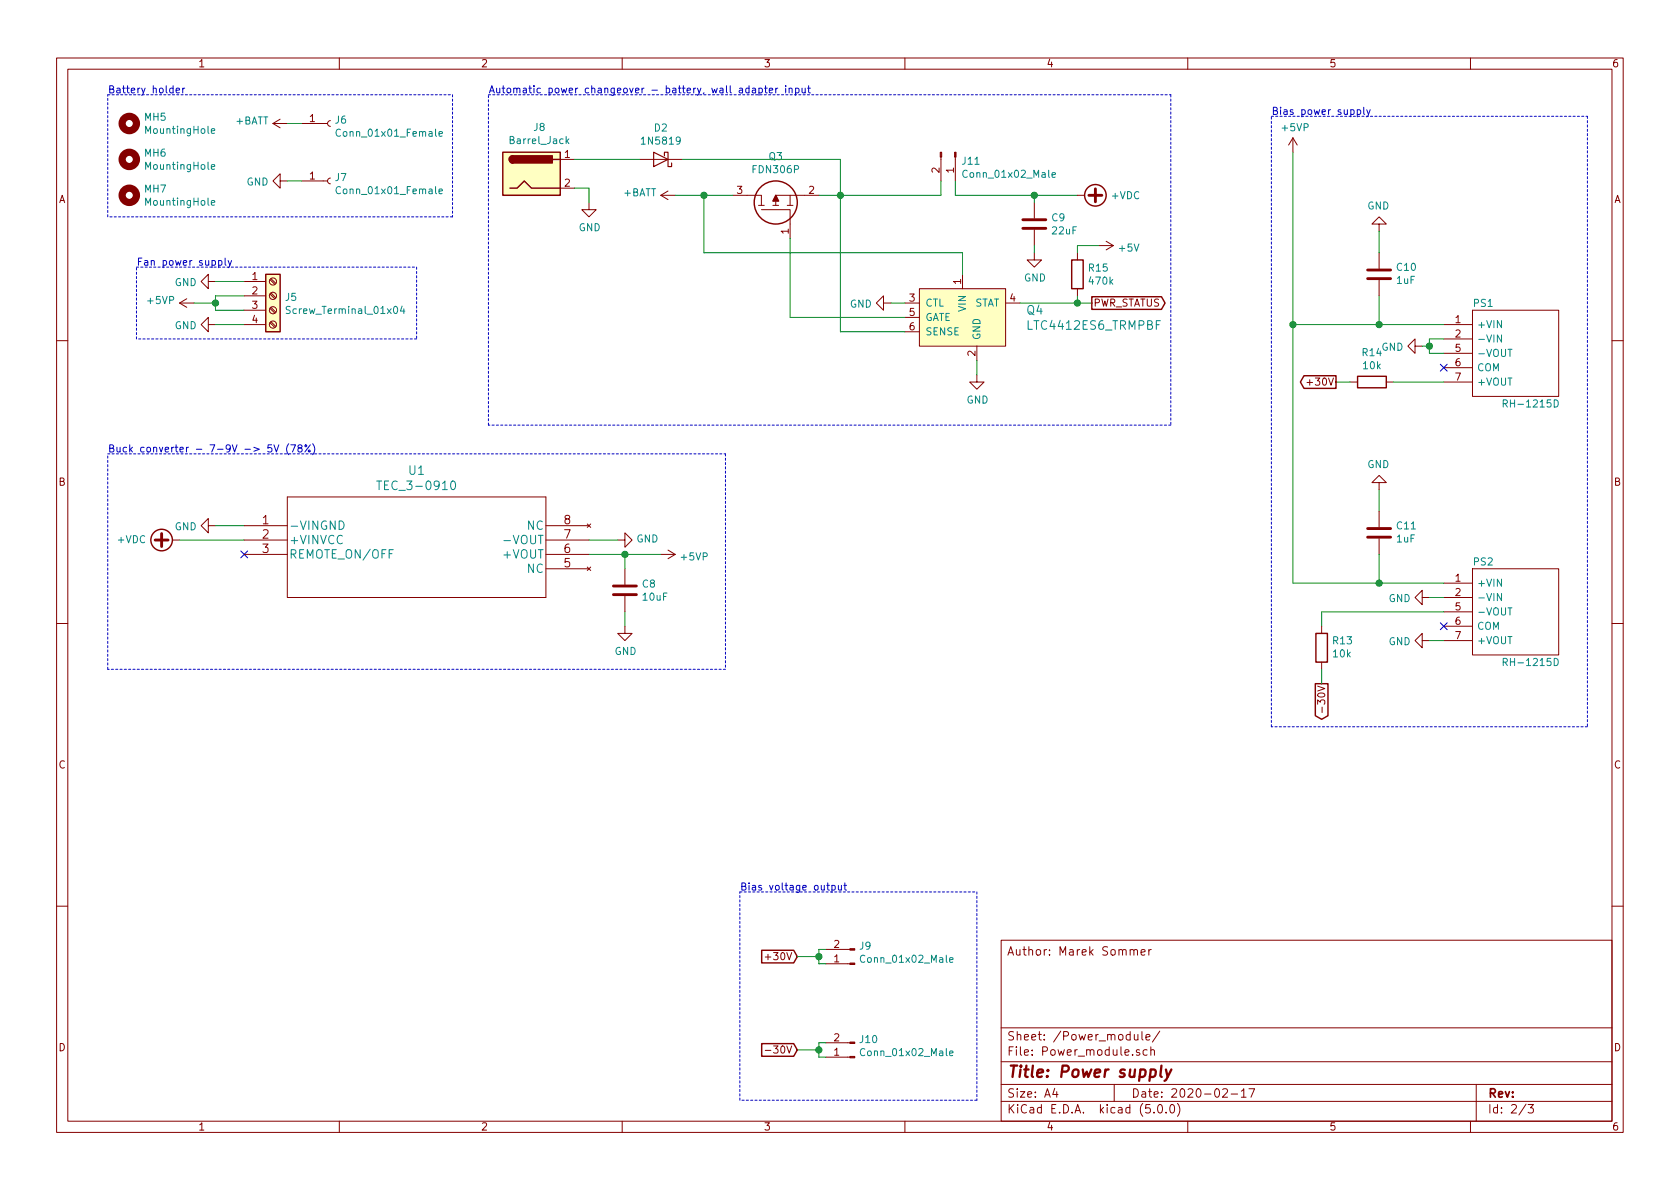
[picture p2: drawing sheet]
EESchema Schematic File Version 4
LIBS:Gerdien_tube-cache
EELAYER 26 0
EELAYER END
$Descr A4 11693 8268
encoding utf-8
Sheet 2 3
Title "Power supply"
Date "2020-02-17"
Rev ""
Comp ""
Comment1 ""
Comment2 ""
Comment3 ""
Comment4 "Author: Marek Sommer"
$EndDescr
$Comp
L SamacSys_Parts:RP-1212D PS1
U 1 1
P 10050 2250
F 0 "PS1" H 10250 2400 50  0000 L CNN
F 1 "RH-1215D" H 10450 1700 50  0000 L CNN
F 2 "SamacSys_Parts:RP1212D" H 10900 2350 50  0001 L CNN
F 3 "https://componentsearchengine.com/Datasheets/1/RP-1212D.pdf" H 10900 2250 50  0001 L CNN
F 4 "Recom 1W Isolated DC-DC Converter, Vin 10.8  13.2 V dc, Vout +/-12V dc, I/O isolation 2600V ac" H 10900 2150 50  0001 L CNN "Description"
F 5 "10.7" H 10900 2050 50  0001 L CNN "Height"
F 6 "919-RP-1212D" H 10900 1950 50  0001 L CNN "Mouser Part Number"
F 7 "https://www.mouser.com/Search/Refine.aspx?Keyword=919-RP-1212D" H 10900 1850 50  0001 L CNN "Mouser Price/Stock"
F 8 "RECOM Power" H 10900 1750 50  0001 L CNN "Manufacturer_Name"
F 9 "RP-1212D" H 10900 1650 50  0001 L CNN "Manufacturer_Part_Number"
	1    10050 2250
	1    0    0    -1  
$EndComp
$Comp
L SamacSys_Parts:RP-1212D PS2
U 1 1
P 10050 4050
F 0 "PS2" H 10250 4200 50  0000 L CNN
F 1 "RH-1215D" H 10450 3500 50  0000 L CNN
F 2 "SamacSys_Parts:RP1212D" H 10900 4150 50  0001 L CNN
F 3 "https://componentsearchengine.com/Datasheets/1/RP-1212D.pdf" H 10900 4050 50  0001 L CNN
F 4 "Recom 1W Isolated DC-DC Converter, Vin 10.8  13.2 V dc, Vout +/-12V dc, I/O isolation 2600V ac" H 10900 3950 50  0001 L CNN "Description"
F 5 "10.7" H 10900 3850 50  0001 L CNN "Height"
F 6 "919-RP-1212D" H 10900 3750 50  0001 L CNN "Mouser Part Number"
F 7 "https://www.mouser.com/Search/Refine.aspx?Keyword=919-RP-1212D" H 10900 3650 50  0001 L CNN "Mouser Price/Stock"
F 8 "RECOM Power" H 10900 3550 50  0001 L CNN "Manufacturer_Name"
F 9 "RP-1212D" H 10900 3450 50  0001 L CNN "Manufacturer_Part_Number"
	1    10050 4050
	1    0    0    -1  
$EndComp
$Comp
L power:GND #PWR052
U 1 1
P 9900 2400
F 0 "#PWR052" H 9900 2150 50  0001 C CNN
F 1 "GND" V 9905 2272 50  0000 R CNN
F 2 "" H 9900 2400 50  0001 C CNN
F 3 "" H 9900 2400 50  0001 C CNN
	1    9900 2400
	0    1    1    0   
$EndComp
Wire Wire Line
	10050 2350 9950 2350
Wire Wire Line
	9950 2350 9950 2400
Wire Wire Line
	9950 2400 9900 2400
Wire Wire Line
	10050 2450 9950 2450
Wire Wire Line
	9950 2450 9950 2400
Connection ~ 9950 2400
Text GLabel 9300 2650 0    50   Output ~ 0
+30V
Text GLabel 9200 4750 3    50   Output ~ 0
-30V
$Comp
L power:GND #PWR053
U 1 1
P 9950 4150
F 0 "#PWR053" H 9950 3900 50  0001 C CNN
F 1 "GND" V 9955 4022 50  0000 R CNN
F 2 "" H 9950 4150 50  0001 C CNN
F 3 "" H 9950 4150 50  0001 C CNN
	1    9950 4150
	0    1    1    0   
$EndComp
$Comp
L power:GND #PWR054
U 1 1
P 9950 4450
F 0 "#PWR054" H 9950 4200 50  0001 C CNN
F 1 "GND" V 9955 4322 50  0000 R CNN
F 2 "" H 9950 4450 50  0001 C CNN
F 3 "" H 9950 4450 50  0001 C CNN
	1    9950 4450
	0    1    1    0   
$EndComp
Wire Wire Line
	9950 4150 10050 4150
Wire Wire Line
	9950 4450 10050 4450
Text Notes 8850 800  0    50   ~ 0
Bias power supply
Wire Wire Line
	10050 4050 9600 4050
Wire Wire Line
	10050 2250 9600 2250
$Comp
L Device:R R?
U 1 1
P 9550 2650
AR Path="/5E54E835" Ref="R?"  Part="1" 
AR Path="/5E54E6C3/5E54E835" Ref="R14"  Part="1" 
F 0 "R14" V 9343 2650 50  0000 C CNN
F 1 "10k" V 9434 2650 50  0000 C CNN
F 2 "Resistor_SMD:R_0805_2012Metric_Pad1.15x1.40mm_HandSolder" V 9480 2650 50  0001 C CNN
F 3 "~" H 9550 2650 50  0001 C CNN
	1    9550 2650
	0    1    1    0   
$EndComp
Wire Wire Line
	9300 2650 9400 2650
Wire Wire Line
	9700 2650 10050 2650
$Comp
L Device:R R?
U 1 1
P 9200 4500
AR Path="/5E54E83E" Ref="R?"  Part="1" 
AR Path="/5E54E6C3/5E54E83E" Ref="R13"  Part="1" 
F 0 "R13" H 9130 4454 50  0000 R CNN
F 1 "10k" H 9130 4545 50  0000 R CNN
F 2 "Resistor_SMD:R_0805_2012Metric_Pad1.15x1.40mm_HandSolder" V 9130 4500 50  0001 C CNN
F 3 "~" H 9200 4500 50  0001 C CNN
	1    9200 4500
	-1   0    0    1   
$EndComp
$Comp
L Device:C C11
U 1 1
P 9600 3700
F 0 "C11" H 9485 3654 50  0000 R CNN
F 1 "1uF" H 9485 3745 50  0000 R CNN
F 2 "Capacitor_SMD:C_0805_2012Metric_Pad1.15x1.40mm_HandSolder" H 9638 3550 50  0001 C CNN
F 3 "~" H 9600 3700 50  0001 C CNN
	1    9600 3700
	-1   0    0    1   
$EndComp
$Comp
L power:GND #PWR051
U 1 1
P 9600 3400
F 0 "#PWR051" H 9600 3150 50  0001 C CNN
F 1 "GND" H 9605 3227 50  0000 C CNN
F 2 "" H 9600 3400 50  0001 C CNN
F 3 "" H 9600 3400 50  0001 C CNN
	1    9600 3400
	-1   0    0    1   
$EndComp
Wire Wire Line
	9000 1050 9000 2250
Connection ~ 9000 2250
Wire Wire Line
	9000 2250 9000 4050
Wire Wire Line
	9600 4050 9600 3850
Connection ~ 9600 4050
Wire Wire Line
	9600 4050 9000 4050
Wire Wire Line
	9600 3400 9600 3550
$Comp
L Device:C C10
U 1 1
P 9600 1900
F 0 "C10" H 9485 1854 50  0000 R CNN
F 1 "1uF" H 9485 1945 50  0000 R CNN
F 2 "Capacitor_SMD:C_0805_2012Metric_Pad1.15x1.40mm_HandSolder" H 9638 1750 50  0001 C CNN
F 3 "~" H 9600 1900 50  0001 C CNN
	1    9600 1900
	-1   0    0    1   
$EndComp
$Comp
L power:GND #PWR050
U 1 1
P 9600 1600
F 0 "#PWR050" H 9600 1350 50  0001 C CNN
F 1 "GND" H 9605 1427 50  0000 C CNN
F 2 "" H 9600 1600 50  0001 C CNN
F 3 "" H 9600 1600 50  0001 C CNN
	1    9600 1600
	-1   0    0    1   
$EndComp
Wire Wire Line
	9600 2250 9600 2050
Wire Wire Line
	9600 1600 9600 1750
Connection ~ 9600 2250
Wire Wire Line
	9600 2250 9000 2250
Wire Wire Line
	10050 4250 9200 4250
Wire Notes Line
	8850 800  11050 800 
Wire Notes Line
	11050 800  11050 5050
Wire Notes Line
	11050 5050 8850 5050
Wire Notes Line
	8850 5050 8850 800 
NoConn ~ 10050 4350
NoConn ~ 10050 2550
Wire Wire Line
	9200 4250 9200 4350
Wire Wire Line
	9200 4650 9200 4750
Text GLabel 5550 6650 0    50   Input ~ 0
+30V
Text GLabel 5550 7300 0    50   Input ~ 0
-30V
Wire Wire Line
	5550 6650 5700 6650
Wire Notes Line
	5150 6200 6800 6200
Wire Notes Line
	6800 6200 6800 7650
Wire Notes Line
	6800 7650 5150 7650
Wire Notes Line
	5150 7650 5150 6200
Text Notes 5150 6200 0    50   ~ 0
Bias voltage output
$Comp
L Connector:Conn_01x02_Male J9
U 1 1
P 5950 6700
F 0 "J9" H 5923 6580 50  0000 R CNN
F 1 "Conn_01x02_Male" H 5923 6671 50  0000 R CNN
F 2 "Connector_PinHeader_2.54mm:PinHeader_1x02_P2.54mm_Horizontal" H 5950 6700 50  0001 C CNN
F 3 "~" H 5950 6700 50  0001 C CNN
	1    5950 6700
	-1   0    0    1   
$EndComp
Wire Wire Line
	5700 6650 5700 6600
Wire Wire Line
	5700 6600 5750 6600
Wire Wire Line
	5700 6650 5700 6700
Wire Wire Line
	5700 6700 5750 6700
Connection ~ 5700 6650
Wire Wire Line
	5550 7300 5700 7300
$Comp
L Connector:Conn_01x02_Male J10
U 1 1
P 5950 7350
F 0 "J10" H 5923 7230 50  0000 R CNN
F 1 "Conn_01x02_Male" H 5923 7321 50  0000 R CNN
F 2 "Connector_PinHeader_2.54mm:PinHeader_1x02_P2.54mm_Horizontal" H 5950 7350 50  0001 C CNN
F 3 "~" H 5950 7350 50  0001 C CNN
	1    5950 7350
	-1   0    0    1   
$EndComp
Wire Wire Line
	5700 7300 5700 7250
Wire Wire Line
	5700 7250 5750 7250
Wire Wire Line
	5700 7300 5700 7350
Wire Wire Line
	5700 7350 5750 7350
Connection ~ 5700 7300
$Comp
L Connector:Barrel_Jack J8
U 1 1
P 3700 1200
F 0 "J8" H 3755 1525 50  0000 C CNN
F 1 "Barrel_Jack" H 3755 1434 50  0000 C CNN
F 2 "Connector_BarrelJack:BarrelJack_Horizontal" H 3750 1160 50  0001 C CNN
F 3 "~" H 3750 1160 50  0001 C CNN
	1    3700 1200
	1    0    0    -1  
$EndComp
$Comp
L power:+5VP #PWR049
U 1 1
P 9000 1050
F 0 "#PWR049" H 9000 900 50  0001 C CNN
F 1 "+5VP" H 9015 1223 50  0000 C CNN
F 2 "" H 9000 1050 50  0001 C CNN
F 3 "" H 9000 1050 50  0001 C CNN
	1    9000 1050
	1    0    0    -1  
$EndComp
$Comp
L Connector:Screw_Terminal_01x04 J?
U 1 1
P 1900 2050
AR Path="/5F55196E" Ref="J?"  Part="1" 
AR Path="/5E54E6C3/5F55196E" Ref="J5"  Part="1" 
F 0 "J5" H 1980 2042 50  0000 L CNN
F 1 "Screw_Terminal_01x04" H 1980 1951 50  0000 L CNN
F 2 "TerminalBlock_RND:TerminalBlock_RND_205-00278_1x04_P5.00mm_Vertical" H 1900 2050 50  0001 C CNN
F 3 "~" H 1900 2050 50  0001 C CNN
	1    1900 2050
	1    0    0    -1  
$EndComp
$Comp
L Mechanical:MountingHole MH5
U 1 1
P 900 850
F 0 "MH5" H 1000 896 50  0000 L CNN
F 1 "MountingHole" H 1000 805 50  0000 L CNN
F 2 "MountingHole:MountingHole_2.5mm" H 900 850 50  0001 C CNN
F 3 "~" H 900 850 50  0001 C CNN
	1    900  850 
	1    0    0    -1  
$EndComp
$Comp
L Mechanical:MountingHole MH6
U 1 1
P 900 1100
F 0 "MH6" H 1000 1146 50  0000 L CNN
F 1 "MountingHole" H 1000 1055 50  0000 L CNN
F 2 "MountingHole:MountingHole_2.5mm" H 900 1100 50  0001 C CNN
F 3 "~" H 900 1100 50  0001 C CNN
	1    900  1100
	1    0    0    -1  
$EndComp
$Comp
L Mechanical:MountingHole MH7
U 1 1
P 900 1350
F 0 "MH7" H 1000 1396 50  0000 L CNN
F 1 "MountingHole" H 1000 1305 50  0000 L CNN
F 2 "MountingHole:MountingHole_2.5mm" H 900 1350 50  0001 C CNN
F 3 "~" H 900 1350 50  0001 C CNN
	1    900  1350
	1    0    0    -1  
$EndComp
Wire Notes Line
	750  1500 750  650 
Text Notes 750  650  0    50   ~ 0
Battery holder
$Comp
L Connector:Conn_01x01_Female J6
U 1 1
P 2300 850
F 0 "J6" H 2327 876 50  0000 L CNN
F 1 "Conn_01x01_Female" H 2327 785 50  0000 L CNN
F 2 "Connector_PinSocket_2.54mm:PinSocket_1x01_P2.54mm_Vertical" H 2300 850 50  0001 C CNN
F 3 "~" H 2300 850 50  0001 C CNN
	1    2300 850 
	1    0    0    -1  
$EndComp
$Comp
L Connector:Conn_01x01_Female J7
U 1 1
P 2300 1250
F 0 "J7" H 2327 1276 50  0000 L CNN
F 1 "Conn_01x01_Female" H 2327 1185 50  0000 L CNN
F 2 "Connector_PinSocket_2.54mm:PinSocket_1x01_P2.54mm_Vertical" H 2300 1250 50  0001 C CNN
F 3 "~" H 2300 1250 50  0001 C CNN
	1    2300 1250
	1    0    0    -1  
$EndComp
Wire Notes Line
	750  650  3150 650 
Wire Notes Line
	3150 650  3150 1500
Wire Notes Line
	3150 1500 750  1500
$Comp
L power:GND #PWR039
U 1 1
P 2000 1250
F 0 "#PWR039" H 2000 1000 50  0001 C CNN
F 1 "GND" V 2005 1122 50  0000 R CNN
F 2 "" H 2000 1250 50  0001 C CNN
F 3 "" H 2000 1250 50  0001 C CNN
	1    2000 1250
	0    1    1    0   
$EndComp
Wire Wire Line
	2000 1250 2100 1250
$Comp
L power:+BATT #PWR038
U 1 1
P 2000 850
F 0 "#PWR038" H 2000 700 50  0001 C CNN
F 1 "+BATT" V 2015 977 50  0000 L CNN
F 2 "" H 2000 850 50  0001 C CNN
F 3 "" H 2000 850 50  0001 C CNN
	1    2000 850 
	0    -1   -1   0   
$EndComp
Wire Wire Line
	2000 850  2100 850 
$Comp
L power:+5VP #PWR034
U 1 1
P 1350 2100
F 0 "#PWR034" H 1350 1950 50  0001 C CNN
F 1 "+5VP" V 1365 2228 50  0000 L CNN
F 2 "" H 1350 2100 50  0001 C CNN
F 3 "" H 1350 2100 50  0001 C CNN
	1    1350 2100
	0    -1   -1   0   
$EndComp
Wire Wire Line
	1350 2100 1500 2100
Wire Wire Line
	1500 2100 1500 2050
Wire Wire Line
	1500 2050 1700 2050
Wire Wire Line
	1500 2100 1500 2150
Wire Wire Line
	1500 2150 1700 2150
Connection ~ 1500 2100
$Comp
L power:GND #PWR035
U 1 1
P 1500 1950
F 0 "#PWR035" H 1500 1700 50  0001 C CNN
F 1 "GND" V 1505 1822 50  0000 R CNN
F 2 "" H 1500 1950 50  0001 C CNN
F 3 "" H 1500 1950 50  0001 C CNN
	1    1500 1950
	0    1    1    0   
$EndComp
Wire Wire Line
	1500 1950 1700 1950
$Comp
L power:GND #PWR036
U 1 1
P 1500 2250
F 0 "#PWR036" H 1500 2000 50  0001 C CNN
F 1 "GND" V 1505 2122 50  0000 R CNN
F 2 "" H 1500 2250 50  0001 C CNN
F 3 "" H 1500 2250 50  0001 C CNN
	1    1500 2250
	0    1    1    0   
$EndComp
Wire Wire Line
	1500 2250 1700 2250
Wire Notes Line
	950  1850 2900 1850
Wire Notes Line
	2900 1850 2900 2350
Wire Notes Line
	2900 2350 950  2350
Wire Notes Line
	950  2350 950  1850
Text Notes 950  1850 0    50   ~ 0
Fan power supply
$Comp
L dk_PMIC-OR-Controllers-Ideal-Diodes:LTC4412ES6_TRMPBF Q4
U 1 1
P 6700 1800
F 0 "Q4" H 7141 1453 60  0000 L CNN
F 1 "LTC4412ES6_TRMPBF" H 7141 1347 60  0000 L CNN
F 2 "digikey-footprints:SOT-23-6" H 6900 2000 60  0001 L CNN
F 3 "http://www.linear.com/docs/1527" H 6900 2100 60  0001 L CNN
F 4 "LTC4412ES6#TRMPBFCT-ND" H 6900 2200 60  0001 L CNN "Digi-Key_PN"
F 5 "LTC4412ES6#TRMPBF" H 6900 2300 60  0001 L CNN "MPN"
F 6 "Integrated Circuits (ICs)" H 6900 2400 60  0001 L CNN "Category"
F 7 "PMIC - OR Controllers, Ideal Diodes" H 6900 2500 60  0001 L CNN "Family"
F 8 "http://www.linear.com/docs/1527" H 6900 2600 60  0001 L CNN "DK_Datasheet_Link"
F 9 "/product-detail/en/linear-technology-analog-devices/LTC4412ES6-TRMPBF/LTC4412ES6-TRMPBFCT-ND/890097" H 6900 2700 60  0001 L CNN "DK_Detail_Page"
F 10 "IC OR CTRLR SRC SELECT TSOT23-6" H 6900 2800 60  0001 L CNN "Description"
F 11 "Linear Technology/Analog Devices" H 6900 2900 60  0001 L CNN "Manufacturer"
F 12 "Active" H 6900 3000 60  0001 L CNN "Status"
	1    6700 1800
	1    0    0    -1  
$EndComp
$Comp
L Diode:1N5819 D2
U 1 1
P 4600 1100
F 0 "D2" H 4600 884 50  0000 C CNN
F 1 "1N5819" H 4600 975 50  0000 C CNN
F 2 "Diode_THT:D_DO-41_SOD81_P10.16mm_Horizontal" H 4600 925 50  0001 C CNN
F 3 "http://www.vishay.com/docs/88525/1n5817.pdf" H 4600 1100 50  0001 C CNN
	1    4600 1100
	-1   0    0    1   
$EndComp
$Comp
L SamacSys_Parts:FDN306P Q3
U 1 1
P 5500 1650
F 0 "Q3" V 6067 1750 50  0000 C CNN
F 1 "FDN306P" V 5976 1750 50  0000 C CNN
F 2 "SamacSys_Parts:SOT95P237X112-3N" H 5950 1600 50  0001 L CNN
F 3 "" H 5950 1500 50  0001 L CNN
F 4 "FDN306P P-Channel MOSFET, 2.6 A, 12 V PowerTrench, 3-Pin SOT-23 ON Semiconductor" H 5950 1400 50  0001 L CNN "Description"
F 5 "1.12" H 5950 1300 50  0001 L CNN "Height"
F 6 "512-FDN306P" H 5950 1200 50  0001 L CNN "Mouser Part Number"
F 7 "https://www.mouser.co.uk/ProductDetail/ON-Semiconductor-Fairchild/FDN306P?qs=GeD7q9OHBPy9Kkc110idSQ%3D%3D" H 5950 1100 50  0001 L CNN "Mouser Price/Stock"
F 8 "ON Semiconductor" H 5950 1000 50  0001 L CNN "Manufacturer_Name"
F 9 "FDN306P" H 5950 900 50  0001 L CNN "Manufacturer_Part_Number"
	1    5500 1650
	0    -1   -1   0   
$EndComp
$Comp
L power:GND #PWR040
U 1 1
P 4100 1400
F 0 "#PWR040" H 4100 1150 50  0001 C CNN
F 1 "GND" H 4105 1227 50  0000 C CNN
F 2 "" H 4100 1400 50  0001 C CNN
F 3 "" H 4100 1400 50  0001 C CNN
	1    4100 1400
	1    0    0    -1  
$EndComp
Wire Wire Line
	4100 1400 4100 1300
Wire Wire Line
	4100 1300 4000 1300
Wire Wire Line
	4000 1100 4450 1100
Wire Wire Line
	4750 1100 5850 1100
$Comp
L power:+BATT #PWR044
U 1 1
P 4700 1350
F 0 "#PWR044" H 4700 1200 50  0001 C CNN
F 1 "+BATT" V 4715 1477 50  0000 L CNN
F 2 "" H 4700 1350 50  0001 C CNN
F 3 "" H 4700 1350 50  0001 C CNN
	1    4700 1350
	0    -1   -1   0   
$EndComp
Wire Wire Line
	4700 1350 4900 1350
$Comp
L power:GND #PWR045
U 1 1
P 6200 2100
F 0 "#PWR045" H 6200 1850 50  0001 C CNN
F 1 "GND" V 6205 1972 50  0000 R CNN
F 2 "" H 6200 2100 50  0001 C CNN
F 3 "" H 6200 2100 50  0001 C CNN
	1    6200 2100
	0    1    1    0   
$EndComp
Wire Wire Line
	6200 2100 6300 2100
Wire Wire Line
	5850 2300 6300 2300
Wire Wire Line
	6300 2200 5500 2200
Wire Wire Line
	5700 1350 5850 1350
Wire Wire Line
	5850 1350 5850 1100
$Comp
L power:GND #PWR046
U 1 1
P 6800 2600
F 0 "#PWR046" H 6800 2350 50  0001 C CNN
F 1 "GND" H 6805 2427 50  0000 C CNN
F 2 "" H 6800 2600 50  0001 C CNN
F 3 "" H 6800 2600 50  0001 C CNN
	1    6800 2600
	1    0    0    -1  
$EndComp
Wire Wire Line
	6800 2500 6800 2600
Wire Wire Line
	5850 1350 5850 2300
Connection ~ 5850 1350
Wire Wire Line
	5500 1650 5500 2200
Wire Wire Line
	4900 1350 4900 1750
Wire Wire Line
	4900 1750 6700 1750
Wire Wire Line
	6700 1750 6700 1900
Connection ~ 4900 1350
Wire Wire Line
	4900 1350 5100 1350
Text GLabel 7600 2100 2    50   Output ~ 0
PWR_STATUS
Wire Notes Line
	3400 650  8150 650 
Wire Notes Line
	8150 650  8150 2950
Wire Notes Line
	8150 2950 3400 2950
Wire Notes Line
	3400 2950 3400 650 
Text Notes 3400 650  0    50   ~ 0
Automatic power changeover - battery, wall adapter input
$Comp
L Device:C C9
U 1 1
P 7200 1550
F 0 "C9" H 7315 1596 50  0000 L CNN
F 1 "22uF" H 7315 1505 50  0000 L CNN
F 2 "Capacitor_SMD:C_1206_3216Metric_Pad1.42x1.75mm_HandSolder" H 7238 1400 50  0001 C CNN
F 3 "~" H 7200 1550 50  0001 C CNN
	1    7200 1550
	1    0    0    -1  
$EndComp
$Comp
L power:GND #PWR047
U 1 1
P 7200 1750
F 0 "#PWR047" H 7200 1500 50  0001 C CNN
F 1 "GND" H 7205 1577 50  0000 C CNN
F 2 "" H 7200 1750 50  0001 C CNN
F 3 "" H 7200 1750 50  0001 C CNN
	1    7200 1750
	1    0    0    -1  
$EndComp
Wire Wire Line
	7200 1700 7200 1750
Wire Wire Line
	7200 1350 7200 1400
Wire Wire Line
	7200 1350 7500 1350
$Comp
L power:+VDC #PWR048
U 1 1
P 7500 1350
F 0 "#PWR048" H 7500 1250 50  0001 C CNN
F 1 "+VDC" V 7500 1580 50  0000 L CNN
F 2 "" H 7500 1350 50  0001 C CNN
F 3 "" H 7500 1350 50  0001 C CNN
	1    7500 1350
	0    1    1    0   
$EndComp
NoConn ~ 1700 3850
$Comp
L power:GND #PWR037
U 1 1
P 1500 3650
F 0 "#PWR037" H 1500 3400 50  0001 C CNN
F 1 "GND" V 1505 3522 50  0000 R CNN
F 2 "" H 1500 3650 50  0001 C CNN
F 3 "" H 1500 3650 50  0001 C CNN
	1    1500 3650
	0    1    1    0   
$EndComp
Wire Wire Line
	1500 3650 1700 3650
$Comp
L power:+VDC #PWR033
U 1 1
P 1250 3750
F 0 "#PWR033" H 1250 3650 50  0001 C CNN
F 1 "+VDC" V 1250 3979 50  0000 L CNN
F 2 "" H 1250 3750 50  0001 C CNN
F 3 "" H 1250 3750 50  0001 C CNN
	1    1250 3750
	0    -1   -1   0   
$EndComp
Wire Wire Line
	1250 3750 1700 3750
$Comp
L power:GND #PWR041
U 1 1
P 4300 3750
F 0 "#PWR041" H 4300 3500 50  0001 C CNN
F 1 "GND" V 4305 3622 50  0000 R CNN
F 2 "" H 4300 3750 50  0001 C CNN
F 3 "" H 4300 3750 50  0001 C CNN
	1    4300 3750
	0    -1   -1   0   
$EndComp
Wire Wire Line
	4100 3750 4300 3750
$Comp
L power:+5VP #PWR043
U 1 1
P 4600 3850
F 0 "#PWR043" H 4600 3700 50  0001 C CNN
F 1 "+5VP" V 4615 3978 50  0000 L CNN
F 2 "" H 4600 3850 50  0001 C CNN
F 3 "" H 4600 3850 50  0001 C CNN
	1    4600 3850
	0    1    1    0   
$EndComp
$Comp
L Device:C C8
U 1 1
P 4350 4100
F 0 "C8" H 4465 4146 50  0000 L CNN
F 1 "10uF" H 4465 4055 50  0000 L CNN
F 2 "Capacitor_SMD:C_1206_3216Metric_Pad1.42x1.75mm_HandSolder" H 4388 3950 50  0001 C CNN
F 3 "~" H 4350 4100 50  0001 C CNN
	1    4350 4100
	1    0    0    -1  
$EndComp
Wire Wire Line
	4100 3850 4350 3850
Wire Wire Line
	4350 3950 4350 3850
Connection ~ 4350 3850
Wire Wire Line
	4350 3850 4600 3850
$Comp
L power:GND #PWR042
U 1 1
P 4350 4350
F 0 "#PWR042" H 4350 4100 50  0001 C CNN
F 1 "GND" H 4355 4177 50  0000 C CNN
F 2 "" H 4350 4350 50  0001 C CNN
F 3 "" H 4350 4350 50  0001 C CNN
	1    4350 4350
	1    0    0    -1  
$EndComp
Wire Wire Line
	4350 4250 4350 4350
Wire Notes Line
	750  3150 5050 3150
Wire Notes Line
	5050 3150 5050 4650
Wire Notes Line
	5050 4650 750  4650
Wire Notes Line
	750  4650 750  3150
Text Notes 750  3150 0    50   ~ 0
Buck converter - 7-9V -> 5V (78%)
$Comp
L 2020-07-27_12-11-41:TEC_3-0910 U1
U 1 1
P 1700 3650
F 0 "U1" H 2900 4037 60  0000 C CNN
F 1 "TEC_3-0910" H 2900 3931 60  0000 C CNN
F 2 "digikey-footprints:TEC3_0911" H 2900 3890 60  0001 C CNN
F 3 "" H 1700 3650 60  0000 C CNN
	1    1700 3650
	1    0    0    -1  
$EndComp
$Comp
L Connector:Conn_01x02_Male J11
U 1 1
P 6650 1050
F 0 "J11" V 6710 1090 50  0000 L CNN
F 1 "Conn_01x02_Male" V 6801 1090 50  0000 L CNN
F 2 "Connector_PinHeader_2.54mm:PinHeader_1x02_P2.54mm_Vertical" H 6650 1050 50  0001 C CNN
F 3 "~" H 6650 1050 50  0001 C CNN
	1    6650 1050
	0    1    1    0   
$EndComp
Wire Wire Line
	5850 1350 6550 1350
Wire Wire Line
	6550 1350 6550 1250
Wire Wire Line
	6650 1250 6650 1350
Wire Wire Line
	6650 1350 7200 1350
Connection ~ 7200 1350
$Comp
L Device:R R15
U 1 1
P 7500 1900
F 0 "R15" H 7570 1946 50  0000 L CNN
F 1 "470k" H 7570 1855 50  0000 L CNN
F 2 "Resistor_SMD:R_0805_2012Metric_Pad1.15x1.40mm_HandSolder" V 7430 1900 50  0001 C CNN
F 3 "~" H 7500 1900 50  0001 C CNN
	1    7500 1900
	1    0    0    -1  
$EndComp
Wire Wire Line
	7100 2100 7500 2100
Wire Wire Line
	7500 2050 7500 2100
Connection ~ 7500 2100
Wire Wire Line
	7500 2100 7600 2100
$Comp
L power:+5V #PWR0102
U 1 1
P 7650 1700
F 0 "#PWR0102" H 7650 1550 50  0001 C CNN
F 1 "+5V" V 7665 1828 50  0000 L CNN
F 2 "" H 7650 1700 50  0001 C CNN
F 3 "" H 7650 1700 50  0001 C CNN
	1    7650 1700
	0    1    1    0   
$EndComp
Wire Wire Line
	7650 1700 7500 1700
Wire Wire Line
	7500 1700 7500 1750
$EndSCHEMATC
